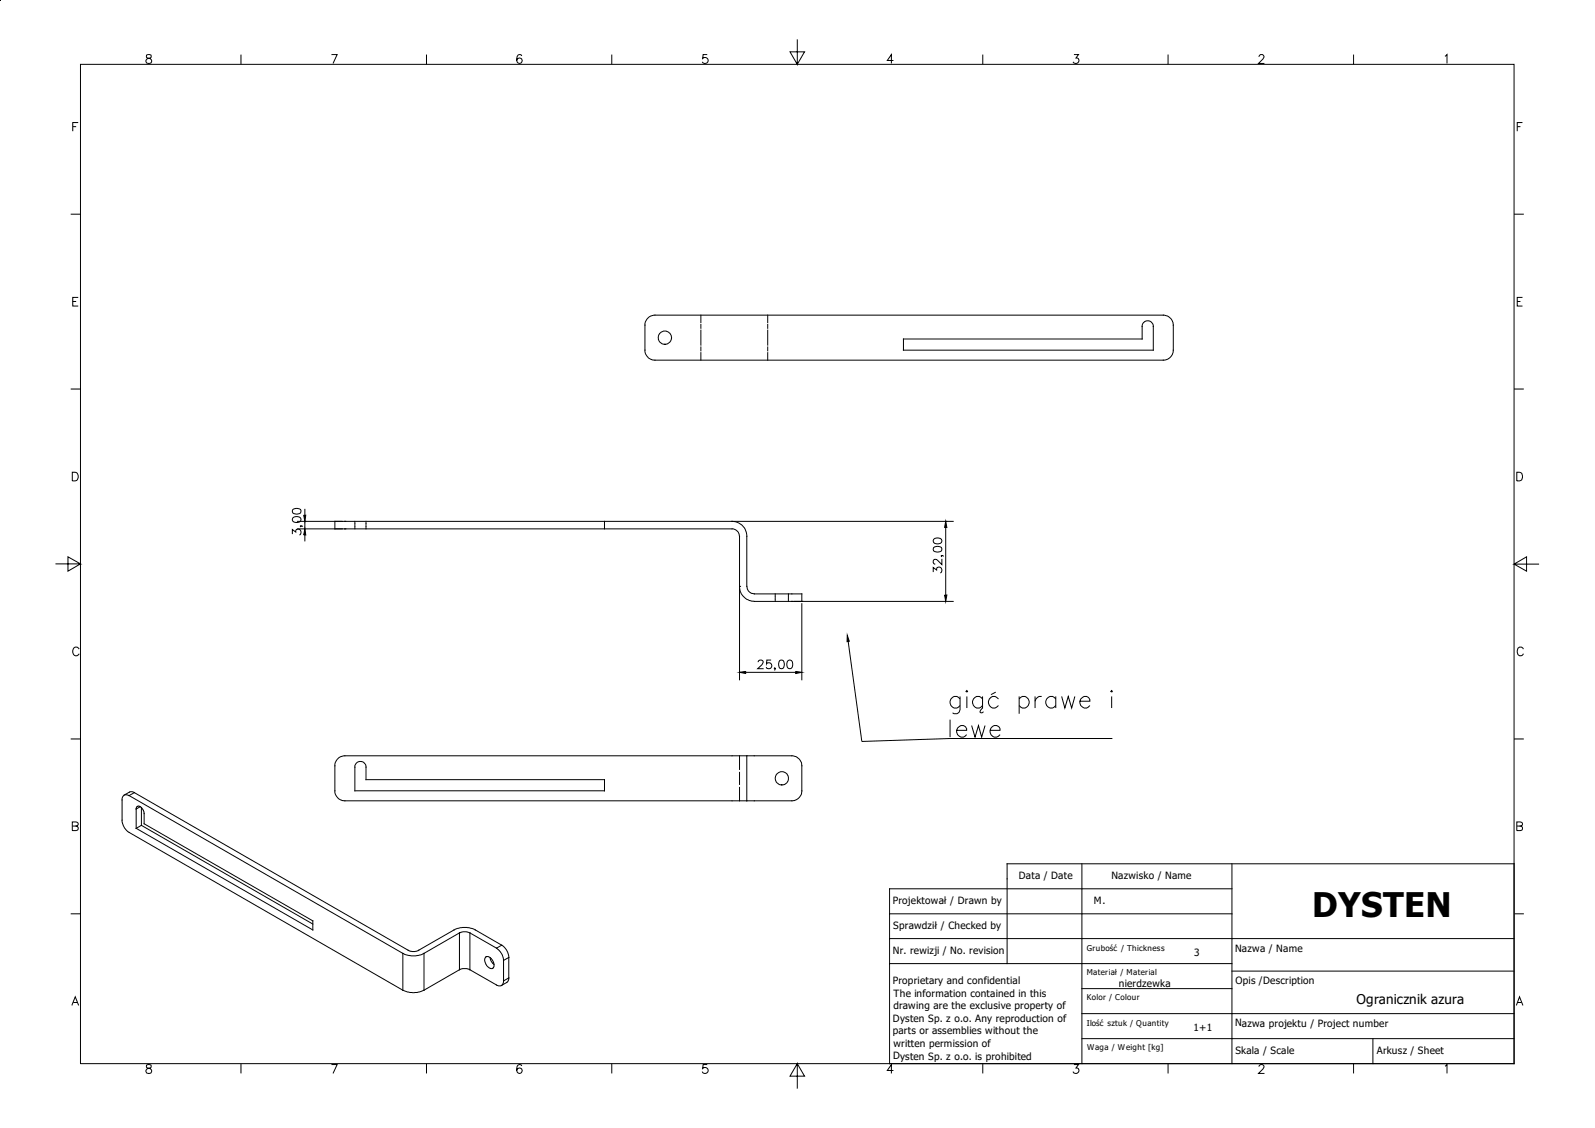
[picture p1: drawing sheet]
<svg xmlns="http://www.w3.org/2000/svg" width="297mm" height="210mm" viewBox="0 0 297 210" stroke-linecap="round" stroke-linejoin="round" font-family="sans-serif">
<path d="M56.8 98.5l.1 1.1h-.3zM56.6 95.9h.3l-.1 1.2zM176.1 97.1l.2 1.1h-.4zM157.8 118.3l.4 1.1-.5 .1zM175.9 110.8h.4l-.2 1.2zM137.7 125.2l1.2-.2v.4zM148.2 125l1.1 .2-1.1 .2z" fill="#000"/>
<g fill="none" stroke="#000" stroke-width=".19">
<path d="M15 12h266.9v186h-266.9zM27.3 10.2a.36 .36 0 0 0 .2 .6 .67 .67 0 0 1 .7 .7 .53 .53 0 0 1-.7 .3 .53 .53 0 0 1-.2-.7l.6-.3a.36 .36 0 0 0 .2-.6zM44.9 10.2v1.8M61.7 10.2h1.1l-.8 1.6M79.4 10.2v1.8M97.2 10.4a.44 .44 0 0 0-.7-.2 .93 .93 0 0 0 .3 1.6 .51 .51 0 0 0 .4-.5 .51 .51 0 0 0-.5-.5 .51 .51 0 0 0-.5 .5M113.9 10.2v1.8M131.7 10.2h-.8v.7a.58 .58 0 0 1 .8 0 .58 .58 0 0 1-.1 .8 .58 .58 0 0 1-.8-.2M148.5 7.3v4.7l-1.4-2.3h2.7l-1.3 2.3M166.4 11.3h-1.2l.8-1.1v1.6M183 10.2v1.8M200 10.2h.8l-.4 .6a.55 .55 0 0 1 .4 .9 .55 .55 0 0 1-1-.2"/>
<path d="M217.5 10.2v1.8M234.4 10.6l.3-.4h.4l.2 .1a.49 .49 0 0 1-.1 .7l-.8 .8h1.1M252.1 10.2v1.8M269.1 10.5l.4-.3v1.6M13.2 39.9h1.8M13.5 23.6h.7M14.6 22.8h-1.1v1.6M281.9 39.9h1.9M282.5 23.6h.6M283.5 22.8h-1v1.6M13.5 56.1h.7M14.6 55.4h-1.1v1.6h1.1"/>
<path d="M120.5 59.4l.7-.6 .6-.1h94.8a1.88 1.88 0 0 1 1.9 1.8v4.7a1.88 1.88 0 0 1-1.9 1.9h-94.6a1.88 1.88 0 0 1-1.9-1.9v-5zM130.5 58.7v1.4M143 58.7v1.4M282.5 56.1h.6M283.5 55.4h-1v1.6h1M13.2 72.4h1.8M130.5 60.4v.7M130.5 61.5v2.8M130.5 64.6v.7M130.5 65.7v1.4M143 60.4v.7M143 61.5v2.8"/>
<path d="M143 64.6v.7M143 65.7v1.4M168.2 63.1h44.5v-2.3a1.04 1.04 0 0 1 1-1.1 1.04 1.04 0 0 1 1.1 1.1v4.4h-46.6zM281.9 72.4h1.9M13.5 87.9h.5a.85 .85 0 0 1 .6 .8 .85 .85 0 0 1-.6 .8h-.5zM54.4 99.4v-.8l.7 .5a.53 .53 0 0 1 .7-.5 .53 .53 0 0 1 .2 .8l-.2 .2M54.5 96.4a.99 .99 0 0 1 1.5 .2v.2a.92 .92 0 0 1-1.6 0zM54.5 94.9a1.07 1.07 0 0 1 1.5 .2v.1a.87 .87 0 0 1-1.3 .4 .51 .51 0 0 1-.2-.7zM55.3 98.5h81a1.45 1.45 0 0 1 1.4 1.4v9.3M55.3 97.1h81M56 97.9v.1v-.1l.4 .1M56.6 95.9h.3l-.1 1.2z"/>
<path d="M56.8 97.1h.1M56.8 98.5l.1 1.1h-.3zM56.8 94.7v1.2M56.8 97.1v1.4M56.8 99.6v1.2M62.4 97.1v1.4M64.2 98.5h.1M64.2 97.1h.1M66.1 97.1v.4M66.1 97.5v.5M66.1 98.1v.4M68.2 97.1v.4"/>
<path d="M68.2 97.5v.5M68.2 98.1v.4M112.6 97.1v.4M112.6 97.5v.5M112.6 98.1v.4M136.3 97.1a2.75 2.75 0 0 1 2.8 2.8v9.3a1.45 1.45 0 0 0 1.4 1.4h8.8v1.4M136.3 97.1h.1M136.7 97.1h40.9M176.1 97.1h.1M176.1 97.1l.2 1.1h-.4zM176.1 98.2v12.6M282.4 87.9a.87 .87 0 0 1 1.1 .5 .87 .87 0 0 1-.3 1.1h-.8z"/>
<path d="M10.3 105h4.7l-2.3-1.3v2.6l2.3-1.3M137.7 109.2h.1M137.7 109.5v17.2M137.7 109.2a2.82 2.82 0 0 0 2.8 2.8h37.1M144.4 110.6v.3M144.4 111v.5M144.4 111.6v.4M146.8 110.6v.3M146.8 111v.5M146.8 111.6v.4M147.4 112h.1M149.3 112h.1"/>
<path d="M149.3 112.3v14.4M157.8 118.3l.4 1.1-.5 .1zM157.9 119.5l2.6 18.5 16.4-.5h30.2M173.8 106.5v-.8l.6 .4a.53 .53 0 0 1 .8-.5 .53 .53 0 0 1 .1 .9l-.2 .2M173.9 101.9a1.3 1.3 0 0 1 1.4 0 .5 .5 0 0 1-.2 .8 .81 .81 0 0 1-1.3-.5zM173.9 100.4a.99 .99 0 0 1 1.5 .2v.2a.92 .92 0 0 1-1.6 0zM175.3 103.4v.2v-.2l.4 .2M175.4 104.1v1l-1-.9h-.5a.52 .52 0 0 0 0 .8h.3M175.9 110.8h.4l-.2 1.2zM281.9 105l2.4 1.3v-2.6l-2.4 1.3h4.7M13.2 137.6h1.8M14.7 120.9a.61 .61 0 0 0-.7-.4 .61 .61 0 0 0-.5 .6 .66 .66 0 0 0 .3 .9 .66 .66 0 0 0 .9-.3"/>
<path d="M137.7 125.2h.1M137.7 125.2l1.2-.2v.4zM138.9 125.2h9.3M141.2 123.3l.3-.4 .5 .1a.54 .54 0 0 1-.1 .7l-.8 .8h1.1M143.6 122.9h-.8l-.1 .7a.56 .56 0 0 1 .9 0 .56 .56 0 0 1-.1 .8 .56 .56 0 0 1-.8-.2M144.4 124.4h-.2h.2l-.2 .4M145.2 123a.51 .51 0 0 1 .8 .2 .81 .81 0 0 1-.6 1.3 1.07 1.07 0 0 1-.2-1.5zM146.8 123a.51 .51 0 0 1 .7 .2 .81 .81 0 0 1-.5 1.3 .99 .99 0 0 1-.2-1.5zM148.2 125l1.1 .2-1.1 .2zM176.9 134v3.2M178.1 136h1.9a.89 .89 0 0 0-.7-.9 .89 .89 0 0 0-1 .5 1.05 1.05 0 0 0 .2 1.4 1.05 1.05 0 0 0 1.5-.2M178.8 129.7v2.4l-.2 .5-.4 .3h-.5l-.3-.2"/>
<path d="M178.8 130.1a1.04 1.04 0 0 0-1.6-.1 1.04 1.04 0 0 0 0 1.5 1.04 1.04 0 0 0 1.6-.1M180 128.6l.2 .1-.2 .2-.1-.2zM180 129.7v2.1M180.9 135.1l.7 2.1 .6-2.1 .6 2.1 .6-2.1M183 130.1a1.04 1.04 0 0 0-1.6-.1 1.04 1.04 0 0 0 0 1.5 1.04 1.04 0 0 0 1.6-.1M183 129.7v2.1l-.3 .3-.2 .5 .3 .1 .3-.2M184.4 136h1.8a.93 .93 0 0 0-.9-1 .93 .93 0 0 0-.9 1 1.03 1.03 0 0 0 .6 1.1 1.03 1.03 0 0 0 1.2-.3M185.4 128.9l-.9 .4M185.9 130.1a1.04 1.04 0 0 0-1.5-.1 1.04 1.04 0 0 0 0 1.5 1.04 1.04 0 0 0 1.5-.1M189.8 130.1a1.04 1.04 0 0 1 1.5-.1 1.04 1.04 0 0 1 0 1.5 1.04 1.04 0 0 1-1.5-.1M189.8 129.7v3.2M192.7 129.7v2.1"/>
<path d="M194 129.7a1.08 1.08 0 0 0-1.3 .9M196.6 130.1a1.04 1.04 0 0 0-1.5-.1 1.04 1.04 0 0 0 0 1.5 1.04 1.04 0 0 0 1.5-.1M196.6 129.7v2.1M197.7 129.7l.6 2.1 .6-2.1 .7 2.1 .6-2.1M201.1 130.6h1.8a.89 .89 0 0 0-.6-1 .89 .89 0 0 0-1 .5 1.05 1.05 0 0 0 .2 1.5 1.05 1.05 0 0 0 1.4-.2M206.8 128.7l.2-.1 .1 .1-.1 .2zM207 129.7v2.1M281.9 137.6h1.9M283.7 120.9a.59 .59 0 0 0-.7-.4 .59 .59 0 0 0-.5 .6 .64 .64 0 0 0 .3 .9 .64 .64 0 0 0 .9-.3M13.5 153l1 .2 .1 .3-.4 .3a.45 .45 0 0 1 .3 .7l-1 .1zM13.5 153.8h.7M24 148.1a.77 .77 0 0 0-.9 0 .77 .77 0 0 0-.4 .8v4.1l.5 1.2 .5 .6 51.3 29.6"/>
<path d="M24 148.1l51 29.4M25 147.6l51.2 29.4 1.1 .2 .6-.2 6.9-4 1.3-.3h1.2l1 .3 5.1 3M25 147.6l-1 .5M25 147.6l-.7-.2-1.2 .6M25.4 150.6v3.6M25.4 150.6v-.2a.48 .48 0 0 1 .4-.3 .48 .48 0 0 1 .5 .2l.4 .6 .1 .4v2.1l31.5 18v1.7l-32.9-18.9M26.1 150.2l-.7 .4M26.3 150.4v3.3M26.3 153.7l32 18.3M26.3 153.7l-.9 .5M62.8 141.4l.6-.5 .7-.2h83.3a1.88 1.88 0 0 1 1.9 1.9v4.6a1.88 1.88 0 0 1-1.9 1.9h-83.2a1.88 1.88 0 0 1-1.8-1.9v-4.9zM66.3 142.2a1.04 1.04 0 0 1 1.2-.4 1.04 1.04 0 0 1 .7 1v2.4h44.4v2h-46.5v-4.7z"/>
<path d="M137.7 140.7v2.6M137.7 143.8v2.2M137.7 146.6v2.5M139.1 140.7v8.4M282.4 153.8h.7M282.4 153l1 .2 .1 .3-.4 .3a.45 .45 0 0 1 .3 .7l-1 .1zM13.2 170.1h1.8M75 177.5h.1a4.4 4.4 0 0 0 3.9 0M75 177.5v6.9M79 177.5v6.9M85.6 173.7v6.9M85.6 173.7l-6.6 3.8"/>
<path d="M85.6 173.7l.6-.2h.7l.6 .2M87.5 173.7v6.9M87.5 173.7l5 2.8M90.4 178.3l.2-.2h.3l.8 .6 .3 .8v.5l-.2 .3h-.5l-.7-.5-.3-.9zM91.3 178.3l.1 .6 .6 .7M92.5 176.5l.5 .5 .5 .7 .3 1.1M93.4 176l-.9 .5M93.4 176l.9 .9 .4 .7v.7M93.8 178.8v3.8M94.7 178.3l-.9 .5M94.7 178.3v3.8M165.7 174.8h116.2"/>
<path d="M165.7 170.1h63.7M165.7 179.4h63.7M201.5 160.8v37.2M229.4 165.5h-63.7v32.5h116.2v-37.2h-94.4v18.6M229.4 160.8v37.2M281.9 170.1h1.9M13.4 187.2l.6-1.6 .6 1.6M13.6 186.6h.8M27.3 198.3v.5h.2a.66 .66 0 0 1 .7 .7 .52 .52 0 0 1-.7 .4 .52 .52 0 0 1-.2-.8l.8-.3 .1-.3a.57 .57 0 0 0-.9-.2zM44.9 198v1.9M61.7 198.2h1.1l-.8 1.7M75 184.4l.3 .1a4.3 4.3 0 0 0 3.7-.1"/>
<path d="M79.4 198v1.9M85.6 180.6l-6.6 3.8M85.6 180.6l.5-.3h.9l.5 .3M87.5 180.6l5.3 2.9a.76 .76 0 0 0 .7-.1 .76 .76 0 0 0 .3-.8M94.7 182.1l-.9 .5M94.7 182.1l-.1 .7-1.2 .7M97.2 198.5a.44 .44 0 0 0-.7-.2 .93 .93 0 0 0 .3 1.6 .51 .51 0 0 0 .4-.6 .51 .51 0 0 0-.5-.5 .51 .51 0 0 0-.5 .5M113.9 198v1.9M131.7 198.2h-.8v.7a.58 .58 0 0 1 .8 0 .58 .58 0 0 1-.1 .9 .58 .58 0 0 1-.8-.3M148.5 198l1.3 2.4h-2.7l1.4-2.4v4.7M166.4 199.3h-1.2l.8-1.1v1.7M183 198v1.9"/>
<path d="M200 198.2h.8l-.4 .6a.54 .54 0 0 1 .5 .6 .54 .54 0 0 1-.5 .5 .54 .54 0 0 1-.6-.4M201.5 193.4h80.4M201.5 184.1h27.9M201.5 188.7h80.4M217.5 198v1.9M229.4 180.8h52.5M234.4 198.6l.3-.4h.4l.2 .2a.49 .49 0 0 1-.1 .7l-.8 .8h1.1M252.1 198v1.9M255.7 193.4v4.6M269.1 198.5l.4-.3v1.7M282.4 187.2l.6-1.6 .6 1.6M282.6 186.6h.7"/>
<circle cx="123.8" cy="62.9" r="1.23"/>
<circle cx="145.6" cy="144.9" r="1.22"/>
</g>
<text font-size="6.3" x="244.3" y="170.6">DYSTEN</text>
<text font-size="2.5" x="252.6" y="186.9">Ogranicznik azura</text>
<g font-size="1.9">
<text x="189.7" y="163.7">Data / Date</text>
<text x="207" y="163.7">Nazwisko / Name</text>
<text x="166.3" y="168.3">Projektował / Drawn by</text>
<text x="166.3" y="173">Sprawdził / Checked by</text>
<text x="203.7" y="168.3">M.</text>
<text x="166.3" y="177.6">Nr. rewizji / No. revision</text>
<text x="222.4" y="178.1">3</text>
<text x="230" y="177.2">Nazwa / Name</text>
<text x="166.3" y="183.2">Proprietary and confidential</text>
<text x="166.4" y="185.5">The information contained in this</text>
<text x="208.4" y="183.7">nierdzewka</text>
<text x="230.1" y="183.2">Opis /Description</text>
<text x="166.3" y="190.2">Dysten Sp. z o.o. Any reproduction of</text>
<text x="166.4" y="187.9">drawing are the exclusive property of</text>
<text x="222.2" y="192">1+1</text>
<text x="230" y="191.1">Nazwa projektu / Project number</text>
<text x="166.3" y="192.5">parts or assemblies without the</text>
<text x="166.3" y="197.2">Dysten Sp. z o.o. is prohibited</text>
<text x="166.4" y="194.9">written permission of</text>
<text x="230" y="196.2">Skala / Scale</text>
<text x="256.4" y="196.2">Arkusz / Sheet</text>
</g>
<g font-size="1.5">
<text x="202.4" y="177">Grubość / Thickness</text>
<text x="202.4" y="181.6">Materiał / Material</text>
<text x="202.4" y="186.2">Kolor / Colour</text>
<text x="202.4" y="191">Ilość sztuk / Quantity</text>
<text x="202.4" y="195.5">Waga / Weight [kg]</text>
</g>
</svg>
